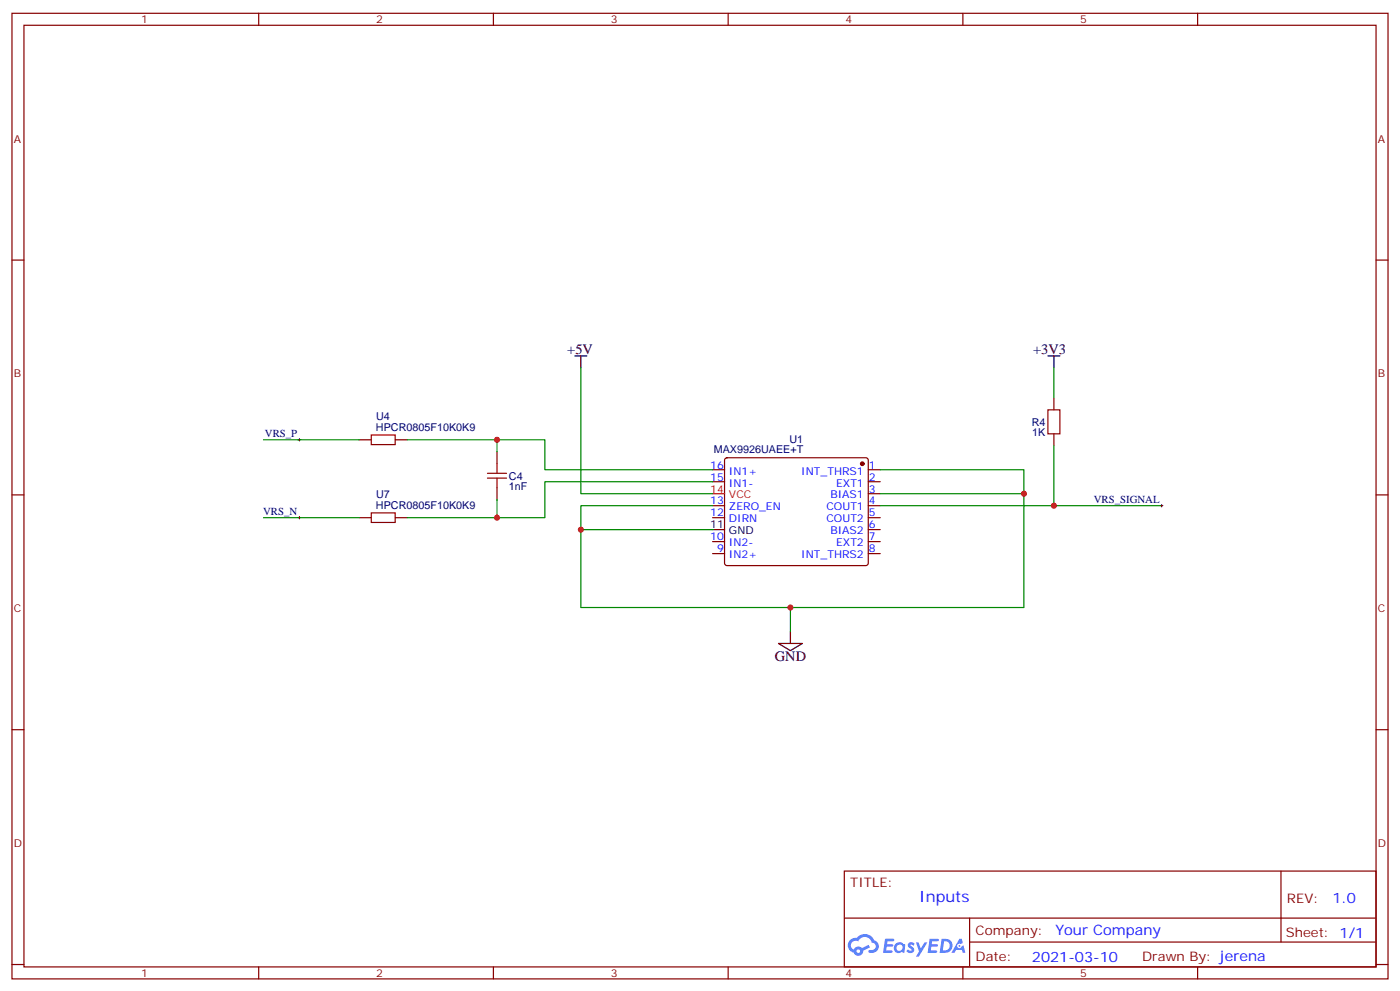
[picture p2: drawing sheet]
<svg xmlns="http://www.w3.org/2000/svg" width="412mm" height="292mm" viewBox="0 0 412 292" stroke-linecap="round" stroke-linejoin="round" font-family="sans-serif">
<g fill="none" stroke="#870000" stroke-width=".35">
<path d="M3.5 3.9h405.4v284.4h-405.4zM7.1 7.4h398.2v277.3h-398.2zM76.2 3.9v3.5M145.3 3.9v3.5M214.5 3.9v3.5M283.6 3.9v3.5M352.8 3.9v3.5M3.5 76.6h3.6M405.3 76.6h3.6M3.5 145.7h3.6M405.3 145.7h3.6M3.5 214.9h3.6"/>
<path d="M405.3 214.9h3.6M248.7 256.5h156.6v28.2h-156.6zM377.3 256.5v20.9M248.7 270.4h156.5M285.6 277.4h119.6M285.6 270.4v14.1M3.5 284h3.6M76.2 284.7v3.6M145.3 284.7v3.6M214.5 284.7v3.6M283.6 284.7v3.6M352.8 284.7v3.6"/>
<path d="M405.3 284h3.6"/>
</g>
<g fill="#5487ff">
<path d="M267.7 277.7a1.22 1.22 0 0 1 1.7 .2l-.4 .6a.47 .47 0 0 0-.3-.4 .47 .47 0 0 0-.5 .2l.1 .2a1.14 1.14 0 0 1 .8 1.8 1.14 1.14 0 0 1-1.9 0l-.2-.2 .5-.6 .7 .5a.29 .29 0 0 0 .3-.3 .29 .29 0 0 0-.2-.3 1.04 1.04 0 0 1-.6-1.7z"/>
<path d="M260.7 276.4h2.4l.3 .2-.2 .5-1.8 .1-.1 .8h1.5l.3 .4-.3 .4h-1.6l-.2 1.1h1.7l.2 .3-.2 .3-2.6 .1z"/>
<path d="M273.8 276.4h2.4l.3 .2-.1 .5-1.8 .1-.2 .8h1.6l.3 .4-.4 .4h-1.6l-.1 1.1h1.7l.2 .3-.2 .3-2.6 .1z"/>
<path d="M282.6 276.4h.7l.3 1.3-.6 .3a.69 .69 0 0 0-1 .3 .69 .69 0 0 0 .4 .9 .69 .69 0 0 0 .9-.6l.5-.2 .6 2.2h-.8l-.2-.9h-1.8l-.5 .9h-.8z"/>
<path d="M269.8 277.5h.8l.6 1.8 1.1-1.8h.9l-2.6 4.2h-.8l.9-1.5z"/>
<path d="M277.4 276.4l-.6 4.2h1.3a2.11 2.11 0 0 0 2.5-2.1 2.11 2.11 0 0 0-2.5-2.1zM278.1 277.2a1.39 1.39 0 0 1 1.7 1.4 1.39 1.39 0 0 1-1.8 1.3h-.3z"/>
<path d="M263.7 278.1a1.54 1.54 0 0 0-.1 2.1 1.54 1.54 0 0 0 2.2 .1l.6 .3 .3-2.3-.2-.3h-.4a1.49 1.49 0 0 0-2.4 .1zM264 279.1a.94 .94 0 0 1 1.8 0 .94 .94 0 0 1-1.8 0z"/>
<path d="M250.4 276.8a2.18 2.18 0 0 0 1.1 3.7 1.44 1.44 0 0 0 1.6 .9 1.44 1.44 0 0 0 1.2-1.4l2-1-.5-.8-1.9 1a1.47 1.47 0 0 0-2.4 .4 1.39 1.39 0 0 1-.7-1.9 1.39 1.39 0 0 1 2-.5 2.12 2.12 0 0 1 2.2-1.3 2.12 2.12 0 0 1 1.9 1.7 1.14 1.14 0 0 1 1.1 1.4 1.14 1.14 0 0 1-1.7 .7 .43 .43 0 0 0-.5 .4 .43 .43 0 0 0 .4 .5 1.98 1.98 0 0 0 2.5-1.2 1.98 1.98 0 0 0-1.2-2.6 3.1 3.1 0 0 0-5.3-.6l-.9 .1zM252.3 280.1a.55 .55 0 0 1 1.1 0 .55 .55 0 0 1-1.1 0z"/>
<circle cx="282.6" cy="278.5" r=".26"/>
</g>
<g fill="none" stroke="#870000" stroke-width=".35">
<path d="M310.4 117.2v3.5M105.8 129.5h3.6M116.4 129.5h3.5M146.4 133v3.6M209.9 138.3h3.5M213.7 135l.4-.2h41l.5 .2 .2 .5-.1 30.6-.6 .4h-41.2l-.5-.7v-30.3zM255.8 138.3h3.5M310.4 127.7v3.6M105.8 152.4h3.6M116.4 152.4h3.5M146.4 143.6v3.5M209.9 141.9h3.5"/>
<path d="M209.9 148.9h3.5M209.9 152.4h3.5M209.9 159.5h3.5M255.8 141.9h3.5M255.8 145.4h3.5M255.8 148.9h3.5M255.8 152.4h3.5M255.8 156h3.5M255.8 159.5h3.5M209.9 163h3.5M255.8 163h3.5"/>
</g>
<circle cx="254" cy="136.6" r=".53" fill="#870000" stroke="#870000" stroke-width=".35"/>
<path d="M169.3 104.8h3.6M171.1 104.8v3.5M308.7 104.8h3.5M310.4 104.8v3.5M209.9 156h3.5M229.3 189.5h7.1l-3.6 2.1zM232.8 185.9v3.6" fill="none" stroke="#000" stroke-width=".35"/>
<path d="M209.9 145.4h3.5" fill="none" stroke="#f00" stroke-width=".35"/>
<path d="M109.4 128.1h7v2.8h-7zM143.6 139.4h5.6M146.4 136.6v2.8M308.7 120.7h3.5v7h-3.5zM109.4 151h7v2.8h-7zM143.6 140.8h5.6M146.4 140.8v2.8" fill="none" stroke="#a10000" stroke-width=".35"/>
<g fill="none" stroke="#008700" stroke-width=".35">
<path d="M171.1 108.3v37.1h38.8M310.4 108.3v8.9M77.6 129.5h28.2M119.9 129.5h26.5v3.5M146.4 129.5h14.1v8.8h49.4M259.3 138.3h42.3v40.6h-130.5v-22.9h38.8M310.4 131.3v17.6h-51.1M77.6 152.4h28.2M146.4 147.1v5.3h-26.5M209.9 148.9h-38.8v7.1M209.9 141.9h-49.4v10.5h-14.1M259.3 145.4h42.3"/>
<path d="M310.4 148.9h31.8M232.8 178.9v7"/>
</g>
<path d="M87.8 129.5h.7M88.2 129.2v.7M87.8 152.4h.7M88.2 152.1v.7M341.8 148.9h.7M342.2 148.6v.7" fill="none" stroke="#000" stroke-width=".29"/>
<g fill="#c00">
<circle cx="171.1" cy="156" r=".88"/>
<circle cx="301.6" cy="145.4" r=".88"/>
<circle cx="146.4" cy="129.5" r=".88"/>
<circle cx="146.4" cy="152.4" r=".88"/>
<circle cx="310.4" cy="148.9" r=".88"/>
<circle cx="232.8" cy="178.9" r=".88"/>
</g>
<text font-size="4.6" fill="#00f" x="270.8" y="265.5">Inputs</text>
<g font-size="4.2">
<text x="167.1" y="104.1">+5V</text>
<text x="304.3" y="104.1">+3V3</text>
<text x="228.3" y="194.8">GND</text>
</g>
<g font-size="4.2" fill="#00f">
<text x="392.5" y="265.8">1.0</text>
<text x="310.9" y="275.3">Your Company</text>
<text x="304" y="283.1">2021-03-10</text>
</g>
<g font-size="3.9" fill="#800">
<text x="250.5" y="261.1">TITLE:</text>
<text x="379.1" y="265.8">REV:</text>
<text x="287.4" y="275.3">Company:</text>
<text x="378.7" y="275.9">Sheet: 1/1</text>
<text x="287.4" y="283">Date:</text>
<text x="336.4" y="283.1">Draw</text>
<text x="346.6" y="283.1">n By: jerena</text>
</g>
<g font-size="3.2" fill="#800">
<text x="41.6" y="6.9">1</text>
<text x="110.8" y="6.9">2</text>
<text x="179.9" y="6.9">3</text>
<text x="249.1" y="6.9">4</text>
<text x="318.2" y="6.9">5</text>
<text x="4.1" y="42">A</text>
<text x="405.9" y="42">A</text>
<text x="4.1" y="111.2">B</text>
<text x="405.9" y="111.2">B</text>
<text x="4.1" y="180.3">C</text>
<text x="405.9" y="180.3">C</text>
<text x="4.1" y="249.4">D</text>
<text x="405.9" y="249.4">D</text>
<text x="41.6" y="287.7">1</text>
<text x="110.8" y="287.7">2</text>
<text x="179.9" y="287.7">3</text>
<text x="249.1" y="287.7">4</text>
<text x="318.2" y="287.7">5</text>
</g>
<g font-size="3.2" fill="#000080">
<text x="110.8" y="123.8">U4</text>
<text x="303.9" y="125.4">R4</text>
<text x="78" y="128.6">VRS_P</text>
<text x="110.8" y="127">HPCR0805F10K0K9</text>
<text x="232.6" y="130.5">U1</text>
<text x="304.1" y="128.5">1K</text>
<text x="210.2" y="133.5">MAX9926UAEE+T</text>
<text x="149.9" y="141.4">C4</text>
<text x="110.8" y="150">HPCR0805F10K0K9</text>
<text x="110.8" y="146.7">U7</text>
<text x="149.9" y="144.4">1nF</text>
<text x="322.2" y="148">VRS_SIGNAL</text>
<text x="77.5" y="151.6">VRS_N</text>
</g>
<g font-size="3.2" fill="#00f">
<text x="209.2" y="138">16</text>
<text x="255.9" y="138">1</text>
<text x="209.2" y="141.5">15</text>
<text x="214.7" y="143.3">IN1-</text>
<text x="214.7" y="139.7">IN1+</text>
<text x="236" y="139.7">INT_THRS1</text>
<text x="246.3" y="143.3">EXT1</text>
<text x="255.9" y="141.5">2</text>
<text x="209.2" y="148.6">13</text>
<text x="244.6" y="146.8">BIAS1</text>
<text x="255.9" y="145">3</text>
<text x="255.9" y="148.6">4</text>
<text x="209.2" y="152.1">12</text>
<text x="214.7" y="153.8">DIRN</text>
<text x="214.7" y="150.3">ZERO_EN</text>
<text x="243.5" y="150.3">COUT1</text>
<text x="243.5" y="153.8">COUT2</text>
<text x="255.9" y="152.1">5</text>
<text x="255.9" y="155.6">6</text>
<text x="209.2" y="159.1">10</text>
<text x="214.7" y="160.9">IN2-</text>
<text x="244.6" y="157.4">BIAS2</text>
<text x="246.3" y="160.9">EXT2</text>
<text x="255.9" y="159.1">7</text>
<text x="211.2" y="162.7">9</text>
<text x="214.7" y="164.4">IN2+</text>
<text x="236" y="164.4">INT_THRS2</text>
<text x="255.9" y="162.7">8</text>
</g>
<g font-size="3.2" fill="#f00">
<text x="209.2" y="145">14</text>
<text x="214.7" y="146.8">VCC</text>
</g>
<g font-size="3.2">
<text x="209.2" y="155.6">11</text>
<text x="214.7" y="157.4">GND</text>
</g>
</svg>
